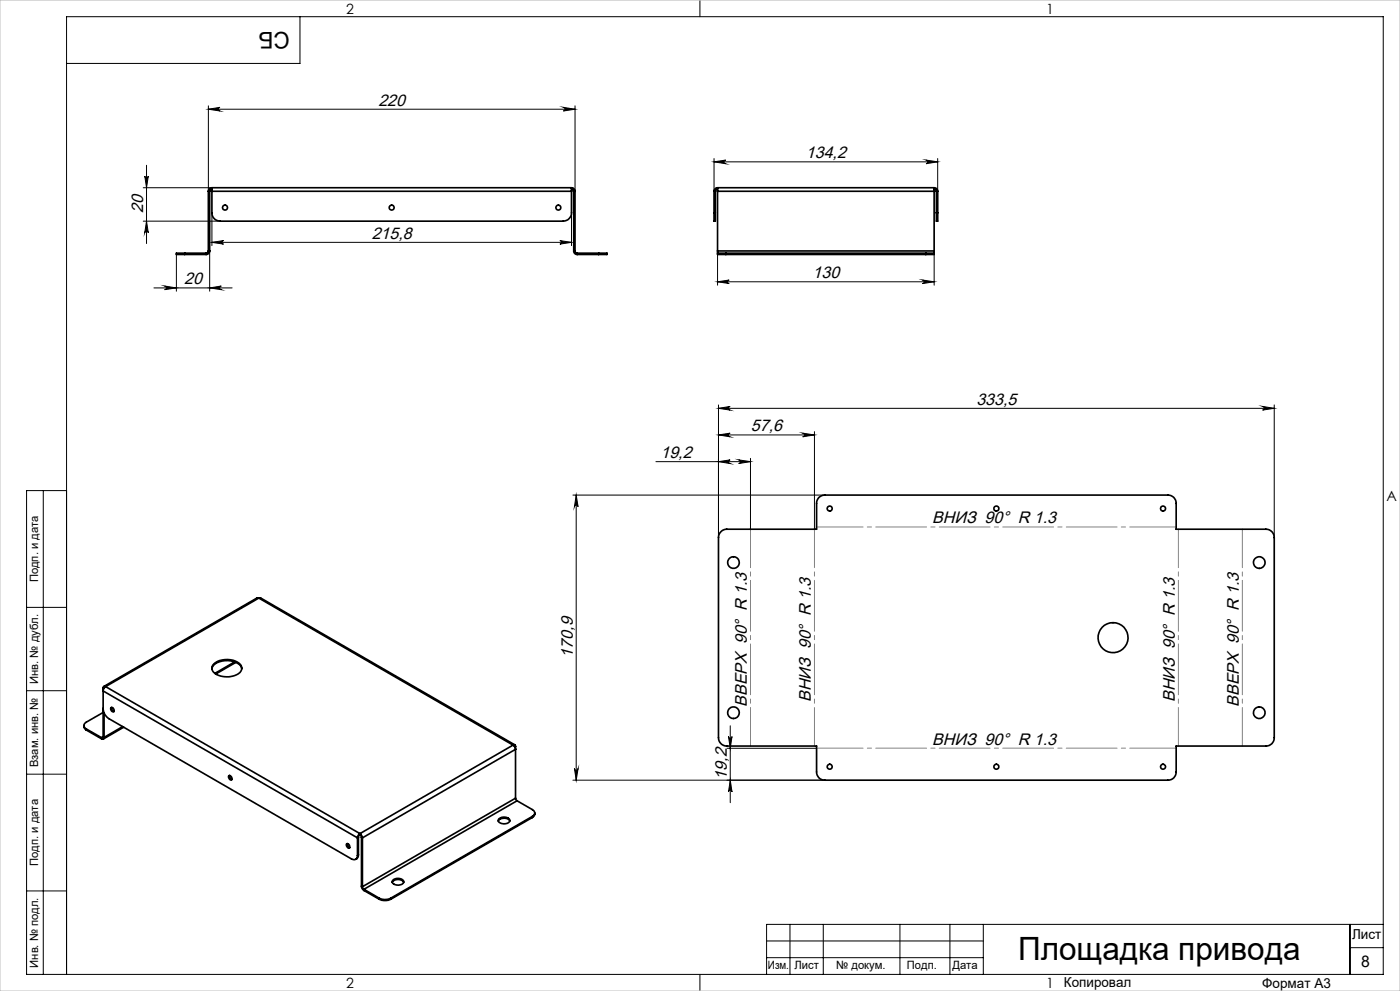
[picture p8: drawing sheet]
<svg xmlns="http://www.w3.org/2000/svg" width="420mm" height="297mm" viewBox="0 0 420 297" stroke-linecap="round" stroke-linejoin="round" font-family="sans-serif">
<g fill="none" stroke="#000" stroke-width=".3">
<path d="M90 5v14h-70M210 0v5M62.5 32.7l3.5-.5a.55 .55 0 0 0-.5 .5 .55 .55 0 0 0 .5 .6zM62.5 31.7v25.6M62.5 32.7h110M169 32.2l3.5 .5-3.5 .6a.55 .55 0 0 0 .5-.6 .55 .55 0 0 0-.5-.5zM172.5 31.7v25.6M43 56.3h20.5M43.4 52.8a.53 .53 0 0 0 .6 .5 .53 .53 0 0 0 .5-.5l-.5 3.5zM44 49.5v23.5M214.2 48.5l3.5-.5a.55 .55 0 0 0-.5 .5 .55 .55 0 0 0 .5 .6zM214.2 47.5v9.8"/>
<path d="M214.2 48.5h67.1M277.8 48l3.5 .5-3.5 .6a.55 .55 0 0 0 .5-.6 .55 .55 0 0 0-.5-.5zM281.3 47.5v9.8M43 66.3h23M44 66.3l.5 3.5a.53 .53 0 0 0-.5-.6 .53 .53 0 0 0-.6 .6zM52.9 76.3v11M62.9 75.2v12.1M63.6 72.6l3.5-.5a.53 .53 0 0 0-.6 .5 .53 .53 0 0 0 .6 .6zM63.6 63.8v9.8M63.6 72.6h107.8M168 72.1l3.5 .5-3.5 .6a.53 .53 0 0 0 .5-.6 .53 .53 0 0 0-.5-.5zM171.4 63.8v9.8"/>
<path d="M215.3 76.3v9.2M280.2 76.3v9.2M46.2 86.3h23.4M49.4 85.7l3.5 .6-3.5 .5a.55 .55 0 0 0 .5-.5 .55 .55 0 0 0-.5-.6zM62.9 86.3l3.5-.6a.55 .55 0 0 0-.5 .6 .55 .55 0 0 0 .5 .5zM215.3 84.5h64.9M215.3 84.5l3.5-.6a.53 .53 0 0 0-.5 .6 .53 .53 0 0 0 .5 .5zM276.8 83.9l3.4 .6-3.4 .5a.53 .53 0 0 0 .5-.5 .53 .53 0 0 0-.5-.6zM196.8 138.4h28.3M215.5 121.4v39.7M215.5 130.3h28.8M215.5 122.4h166.8"/>
<path d="M215.5 138.4l3.5-.6a.55 .55 0 0 0-.5 .6 .55 .55 0 0 0 .5 .5zM215.5 130.3l3.5-.5a.55 .55 0 0 0-.5 .6 .55 .55 0 0 0 .5 .5zM215.5 122.4l3.5-.6a.55 .55 0 0 0-.5 .6 .55 .55 0 0 0 .5 .5zM221.6 137.8l3.5 .6-3.5 .5a.55 .55 0 0 0 .6-.5 .55 .55 0 0 0-.6-.6zM225.1 137.4v21.2M240.8 129.8l3.5 .5-3.5 .6a.55 .55 0 0 0 .5-.5 .55 .55 0 0 0-.5-.6zM244.3 129.4v29.2M378.8 121.8l3.5 .6-3.5 .5a.55 .55 0 0 0 .5-.5 .55 .55 0 0 0-.5-.6zM382.3 121.4v39.7M13 147v145M20 147h-12v145h407v-287h-395v287M171.9 148.4h75.5"/>
<path d="M172.9 148.4l.5 3.5a.55 .55 0 0 0-.5-.5 .55 .55 0 0 0-.6 .5zM172.9 148.4v85.4M8 182h12M8 207h12M219.1 217.5v23.1M8 232h12M171.9 233.8h75.5M172.3 230.3a.55 .55 0 0 0 .6 .6 .55 .55 0 0 0 .5-.6l-.5 3.5zM218.1 224.3h26.8M218.5 220.7a.53 .53 0 0 0 .6 .6 .53 .53 0 0 0 .5-.6l-.5 3.6zM219.1 233.8l.5 3.5a.53 .53 0 0 0-.5-.5 .53 .53 0 0 0-.6 .5zM8 267h12"/>
<path d="M237 277v15M247 277v15M270 277v15M285 277v15M295 277v15M405 277v15M415 277h-185v15M210 292v5M230 282h65M230 287h65M405 284h10"/>
</g>
<path d="M245 157.9h107.9M352.9 224.2h-107.9" fill="none" stroke="#808080" stroke-width=".3" stroke-dasharray="15.2 1.3 1.3 1.3" stroke-dashoffset="1.3"/>
<path d="M353.5 158.6v65M372.7 158.6v65M225.1 223.6v-65M244.3 223.6v-65" fill="none" stroke="#808080" stroke-width=".3" stroke-dasharray="15.2 1.3 1.3 1.3" stroke-dashoffset="3.7"/>
<path d="M0 0h420v297h-420z" fill="none" stroke="#c0c0c0" stroke-width=".3"/>
<g fill="#000">
<path d="M169 32.2l3.5 .5-3.5 .6a.55 .55 0 0 0 .5-.6 .55 .55 0 0 0-.5-.5zM62.5 32.7l3.5-.5a.55 .55 0 0 0-.5 .5 .55 .55 0 0 0 .5 .6zM276.8 83.9l3.4 .6-3.4 .5a.53 .53 0 0 0 .5-.5 .53 .53 0 0 0-.5-.6zM215.3 84.5l3.5-.6a.53 .53 0 0 0-.5 .6 .53 .53 0 0 0 .5 .5z"/>
<path d="M214.2 48.5l3.5-.5a.55 .55 0 0 0-.5 .5 .55 .55 0 0 0 .5 .6zM277.8 48l3.5 .5-3.5 .6a.55 .55 0 0 0 .5-.6 .55 .55 0 0 0-.5-.5z"/>
<path d="M44 66.3l.5 3.5a.53 .53 0 0 0-.5-.6 .53 .53 0 0 0-.6 .6zM43.4 52.8a.53 .53 0 0 0 .6 .5 .53 .53 0 0 0 .5-.5l-.5 3.5z"/>
<path d="M168 72.1l3.5 .5-3.5 .6a.53 .53 0 0 0 .5-.6 .53 .53 0 0 0-.5-.5zM63.6 72.6l3.5-.5a.53 .53 0 0 0-.6 .5 .53 .53 0 0 0 .6 .6z"/>
<path d="M49.4 85.7l3.5 .6-3.5 .5a.55 .55 0 0 0 .5-.5 .55 .55 0 0 0-.5-.6zM62.9 86.3l3.5-.6a.55 .55 0 0 0-.5 .6 .55 .55 0 0 0 .5 .5z"/>
<path d="M215.5 138.4l3.5-.6a.55 .55 0 0 0-.5 .6 .55 .55 0 0 0 .5 .5zM221.6 137.8l3.5 .6-3.5 .5a.55 .55 0 0 0 .6-.5 .55 .55 0 0 0-.6-.6zM215.5 130.3l3.5-.5a.55 .55 0 0 0-.5 .6 .55 .55 0 0 0 .5 .5zM240.8 129.8l3.5 .5-3.5 .6a.55 .55 0 0 0 .5-.5 .55 .55 0 0 0-.5-.6zM215.5 122.4l3.5-.6a.55 .55 0 0 0-.5 .6 .55 .55 0 0 0 .5 .5zM378.8 121.8l3.5 .6-3.5 .5a.55 .55 0 0 0 .5-.5 .55 .55 0 0 0-.5-.6z"/>
<path d="M172.3 230.3a.55 .55 0 0 0 .6 .6 .55 .55 0 0 0 .5-.6l-.5 3.5zM172.9 148.4l.5 3.5a.55 .55 0 0 0-.5-.5 .55 .55 0 0 0-.6 .5z"/>
<path d="M218.5 220.7a.53 .53 0 0 0 .6 .6 .53 .53 0 0 0 .5-.6l-.5 3.6zM219.1 233.8l.5 3.5a.53 .53 0 0 0-.5-.5 .53 .53 0 0 0-.6 .5z"/>
</g>
<g fill="none" stroke="#000" stroke-width=".5">
<path d="M62.5 57.3h.4M62.5 57.3v17.9M62.9 57.3v17.9M63.6 57.3v6.5a2.47 2.47 0 0 0 2.4 2.5h102.9a2.53 2.53 0 0 0 2.5-2.5v-6.5M63.6 56.3v1M63.6 56.3a1.02 1.02 0 0 0-1.1 1M63.6 56.7l-.5 .2-.2 .4M63.6 57.3h107.8M63.6 56.3h107.8M171.4 56.3v1M171.4 56.7l.5 .2 .2 .4M171.4 56.3a1.09 1.09 0 0 1 1.1 1"/>
<path d="M172.1 57.3h.4M172.1 57.3v17.9M172.5 57.3v17.9M214.2 57.3h.4M214.2 57.3v6.5M214.6 57.3v6.5M215.3 56.3v1M215.3 56.7l-.6 .3-.1 .3M215.3 56.3a1.09 1.09 0 0 0-1.1 1M215.3 57.3h64.9M215.3 56.3h64.9M215.3 57.3v17.9"/>
<path d="M280.2 56.3v1M280.2 56.3a1.09 1.09 0 0 1 1.1 1M280.2 56.7l.4 .1 .3 .5M280.2 57.3v17.9M280.9 57.3h.4M280.9 57.3v6.5M281.3 57.3v6.5M55.4 75.9h-2.5v.4h2.5M55.4 75.9v.4M55.4 75.9h6.4M55.4 76.3h6.4M61.8 75.9v.4"/>
<path d="M62.5 75.2l-.3 .6-.4 .1M62.5 75.2h.4M62.9 75.2a1.09 1.09 0 0 1-1.1 1.1M172.1 75.2a1.02 1.02 0 0 0 1 1.1M172.1 75.2h.4M172.5 75.2l.1 .4 .5 .3M173.1 75.9v.4M173.1 75.9h6.5M173.1 76.3h6.5M179.6 75.9h2.5v.4h-2.5M179.6 75.9v.4M214.2 63.8v2.5h.4v-2.5"/>
<path d="M214.2 63.8h.4M215.3 75.9h2.5M215.3 75.9v.4h2.5M215.3 75.2v.7M215.3 75.2h64.9M217.8 75.9h59.9M217.8 76.3h59.9M217.8 75.9v.4M277.7 75.9h2.5M277.7 75.9v.4M280.2 75.9v.4h-2.5M280.2 75.2v.7"/>
<path d="M280.9 63.8v2.5h.4v-2.5M280.9 63.8h.4M216.3 159.3l.8-.5 1-.2h26.9v-7.7a2.41 2.41 0 0 1 2.5-2.5h102.8a2.41 2.41 0 0 1 2.5 2.5v7.7h27a2.47 2.47 0 0 1 2.5 2.5v60a2.41 2.41 0 0 1-2.5 2.5h-27v7.7a2.41 2.41 0 0 1-2.5 2.5h-102.8a2.41 2.41 0 0 1-2.5-2.5v-7.7h-26.9a2.47 2.47 0 0 1-2.6-2.5v-60l.2-.9zM77.6 179.2h.6l76.2 44M77.6 179.2h-.5l-45.9 26.5M77.6 179.2l-45.9 26.6M77.6 179.2l76.3 44.1M64.1 199a6.3 6.3 0 0 1 8.1 .2 1.97 1.97 0 0 1-1.3 3 6.5 6.5 0 0 1-7-.9 1.68 1.68 0 0 1 .2-2.3zM70.4 198.4l-5.9 3.4M70.8 198.5l-6.1 3.5M25.2 217.4l.2 .9 .5 .5M25.9 218.5l4.6 2.6"/>
<path d="M25.9 218.8l4.6 2.6M25.9 218.5v.3M30.9 212.3a3.7 3.7 0 0 0 1.8 3.1l72.7 42a1.1 1.1 0 0 0 1.3 .1 1.1 1.1 0 0 0 .5-1.1M30.9 213.5l-5 2.9a1.09 1.09 0 0 0-.7 1 1.09 1.09 0 0 0 .7 1.1M30.9 206.2v14.6M30.9 206.2l.3 .1M31.2 213.6v7.4M31.3 206.1v.1M31.7 205.8l-.7 .7-.1 .6 76.3 44M31.7 205.8a.46 .46 0 0 0-.6-.1 .46 .46 0 0 0-.2 .5M31.7 205.8l76.3 44M33.2 212.2a.7 .7 0 0 1 .9 .3 .7 .7 0 0 1-.2 .9l-.6-.5z"/>
<path d="M33.5 212l.1 .8 .6 .4M36.8 217.8l-5.6 3.2M37.1 217.9l-6.1 3.6M63.6 200.4a3.7 3.7 0 0 1 3.8-2.4 5 5 0 0 1 5 2l.1 .4M30.5 221.1v.3M30.9 220.8v.3h-.4M30.9 220.8l.3 .2M30.9 220.8l-.4 .3M31.2 221a.46 .46 0 0 1-.2 .5 .46 .46 0 0 1-.5-.1M68.6 232.6a.7 .7 0 0 1 .9 .3 .7 .7 0 0 1-.2 .9l-.6-.5zM68.9 232.4l.2 1 .5 .2M153.9 223.3l.7 .7 .1 .6-46 26.5"/>
<path d="M153.9 223.3a.44 .44 0 0 1 .5-.1 .44 .44 0 0 1 .3 .5M153.9 223.3l-45.9 26.5M154.3 223.6v.1M154.7 239.2l.4 .8M154.7 239.2l-46 26.5M154.7 223.7v15.5M154.7 223.7l-.3 .2M155.1 240l4.6 2.6a1.08 1.08 0 0 1 .7 1.1 1.08 1.08 0 0 1-.7 1M155.1 240l-45.9 26.5M103.9 253a.72 .72 0 0 1 .9 .3 .72 .72 0 0 1-.2 .9l-.7-.7zM104.2 252.8l.2 .8 .5 .4M107.2 251.1v5.3"/>
<path d="M107.5 256.2l-.1 .7-.7 .6M107.5 251l-.3 .1M107.5 251v5.2M107.5 256.2l-.3 .2M108 249.8l-.6 .8-.2 .5M108 250.2l-.5 .8M108 249.8l.7 1.3M108 250.2l.4 .8M108 249.8v.4M108.4 251l.3 .1M108.4 251v14.6M108.7 251.1v14.6"/>
<path d="M149.5 246.1a2.21 2.21 0 0 1 3.4 0M149.7 245.4a2.32 2.32 0 0 1 3.2 .3 1.77 1.77 0 0 1-2.7 1 .78 .78 0 0 1-.7-.5 .78 .78 0 0 1 .2-.8zM159.7 244.7l-42.4 24.5M159.7 244.7v.3M159.7 245l-42.4 24.5M160.4 243.7l-.2 .8-.5 .5M108.4 265.6l.1 .5 .7 .8M108.4 265.6l.3 .1M108.7 265.7l.5 .8M109.2 266.5l4.5 2.7M109.2 266.5v.4M109.2 266.9l4.5 2.6"/>
<path d="M113.7 269.2a3.9 3.9 0 0 0 3.6 0M113.7 269.5a3.9 3.9 0 0 0 3.6 0M113.7 269.2v.3M117.3 269.2v.3M117.7 264.4a2.15 2.15 0 0 1 3.4 0M117.8 263.9a2.16 2.16 0 0 1 3.3 .3 2.04 2.04 0 0 1-3.4 .2z"/>
<circle cx="67.5" cy="62.2" r=".75"/>
<circle cx="117.5" cy="62.2" r=".74"/>
<circle cx="167.5" cy="62.2" r=".75"/>
<circle cx="248.9" cy="152.4" r=".76"/>
<circle cx="298.9" cy="152.4" r=".76"/>
<circle cx="348.9" cy="152.4" r=".75"/>
<circle cx="220" cy="168.6" r="1.75"/>
<circle cx="377.8" cy="168.6" r="1.75"/>
<circle cx="333.9" cy="191.1" r="4.5"/>
<circle cx="220" cy="213.6" r="1.75"/>
<circle cx="377.8" cy="213.6" r="1.75"/>
<circle cx="248.9" cy="229.8" r=".76"/>
<circle cx="298.9" cy="229.8" r=".76"/>
<circle cx="348.9" cy="229.8" r=".75"/>
</g>
<text font-size="9.6" x="305.4" y="287.8">Площадка привода</text>
<text font-size="6.9" x="86.9" y="9.4" transform="rotate(-180 86.9 9.4)">СБ</text>
<g font-size="5">
<text x="113.5" y="31.6">220</text>
<text x="241.8" y="47.4">134,2</text>
<text x="42.9" y="63.9" transform="rotate(-90 42.9 63.9)">20</text>
<text x="111.5" y="71.5">215,8</text>
<text x="243.8" y="83.4">130</text>
<text x="55.2" y="85.2">20</text>
<text x="292.9" y="121.3">333,5</text>
<text x="225.3" y="129.3">57,6</text>
<text x="198.1" y="137.3">19,2</text>
<text x="279.7" y="156.8">ВНИЗ 90° R 1.3</text>
<text x="171.8" y="197.1" transform="rotate(-90 171.8 197.1)">170,9</text>
<text x="224.1" y="211.8" transform="rotate(-90 224.1 211.8)">ВВЕРХ 90° R 1.3</text>
<text x="243.2" y="210.3" transform="rotate(-90 243.2 210.3)">ВНИЗ 90° R 1.3</text>
<text x="352.4" y="210.3" transform="rotate(-90 352.4 210.3)">ВНИЗ 90° R 1.3</text>
<text x="371.6" y="211.8" transform="rotate(-90 371.6 211.8)">ВВЕРХ 90° R 1.3</text>
<text x="279.7" y="223.2">ВНИЗ 90° R 1.3</text>
<text x="218" y="233.7" transform="rotate(-90 218 233.7)">19,2</text>
</g>
<text font-size="4.8" x="408.3" y="289.7">8</text>
<g font-size="4.2">
<text x="103.8" y="4.2">2</text>
<text x="313.8" y="4.2">1</text>
<text x="415.9" y="150.2">A</text>
<text x="103.8" y="296.2">2</text>
<text x="313.8" y="296.2">1</text>
</g>
<g font-size="4.1">
<text x="405.6" y="281.5">Лист</text>
<text x="319.2" y="295.9">Копировал</text>
<text x="378.7" y="296">Формат А3</text>
</g>
<g font-size="3.4">
<text x="11.4" y="174.5" transform="rotate(-90 11.4 174.5)">Подп. и дата</text>
<text x="11.4" y="205" transform="rotate(-90 11.4 205)">Инв. № дубл.</text>
<text x="11.4" y="229.9" transform="rotate(-90 11.4 229.9)">Взам. инв. №</text>
<text x="11.4" y="259.5" transform="rotate(-90 11.4 259.5)">Подп. и дата</text>
<text x="11.4" y="290" transform="rotate(-90 11.4 290)">Инв. № подл.</text>
<text x="230.4" y="290.4">Изм.</text>
<text x="238.3" y="290.4">Лист</text>
<text x="250.9" y="290.4">№ докум.</text>
<text x="272.1" y="290.4">Подп.</text>
<text x="285.7" y="290.5">Дата</text>
</g>
</svg>
